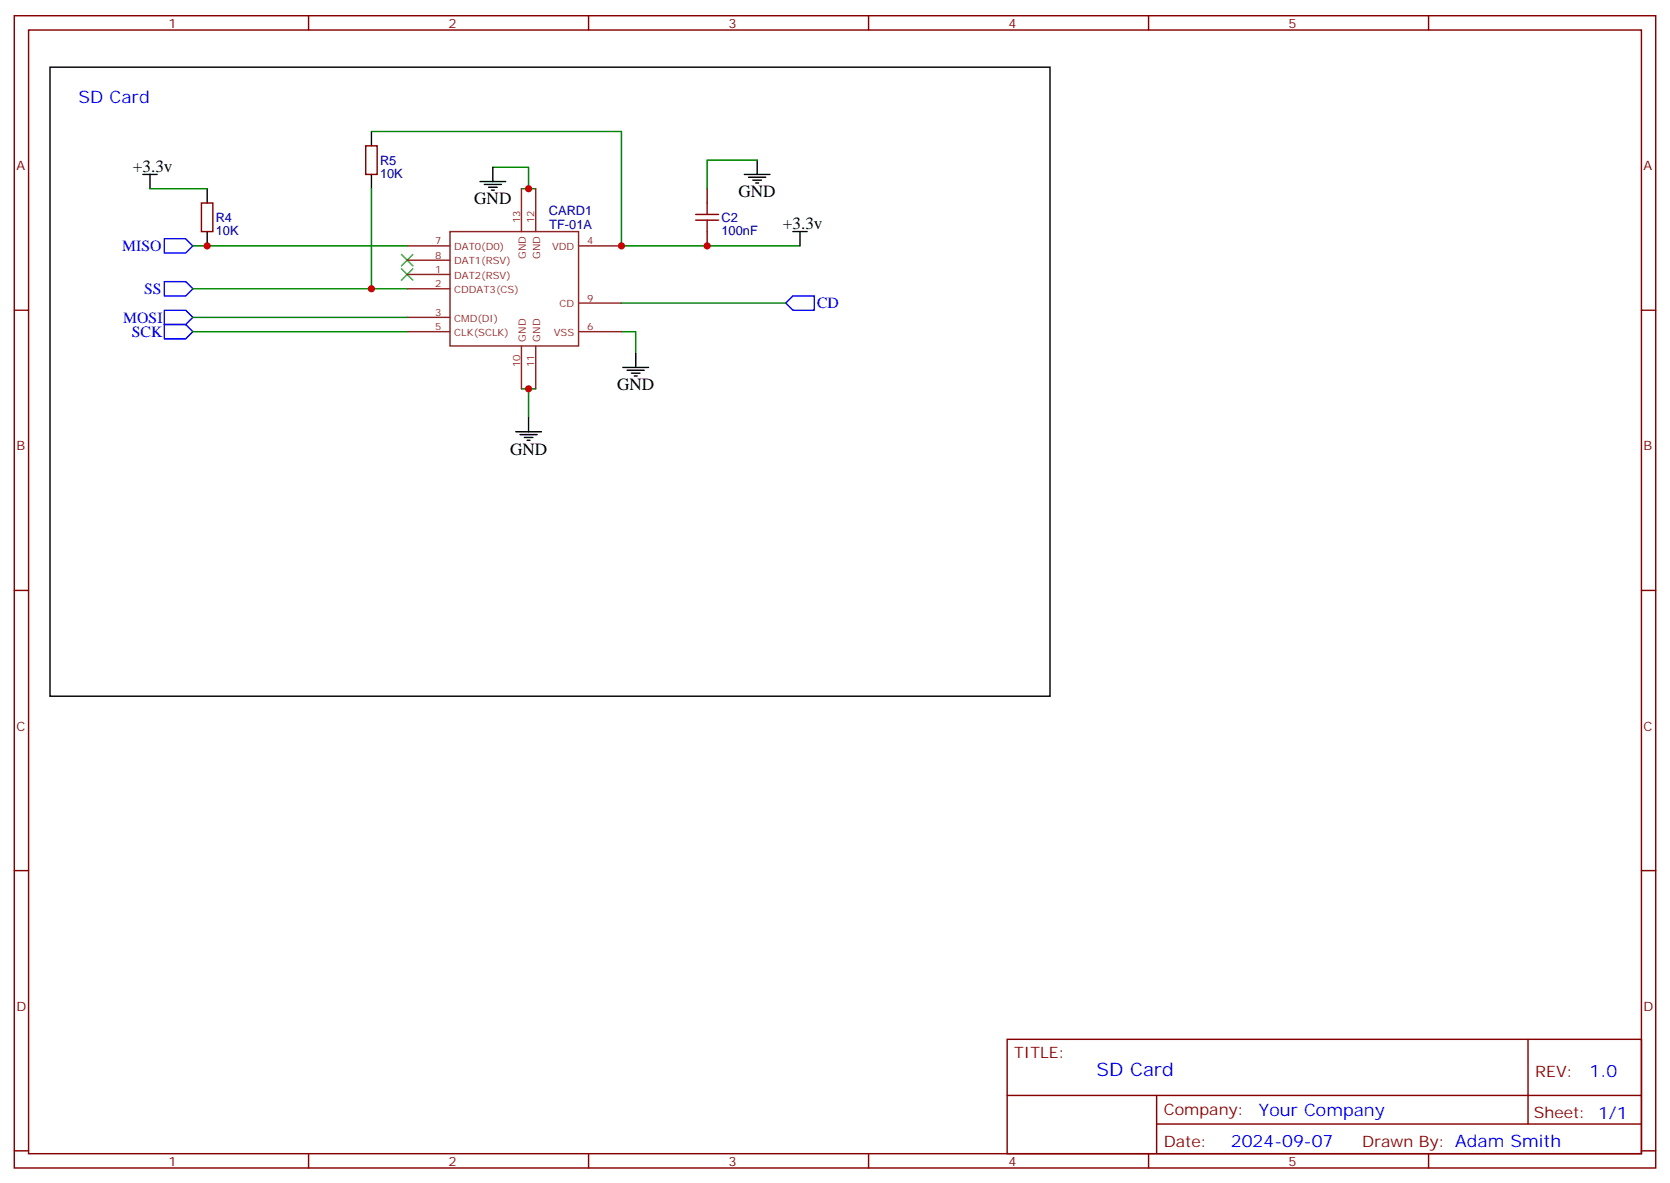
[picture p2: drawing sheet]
<svg xmlns="http://www.w3.org/2000/svg" width="412mm" height="292mm" viewBox="0 0 412 292" stroke-linecap="round" stroke-linejoin="round" font-family="sans-serif">
<g fill="none" stroke="#870000" stroke-width=".35">
<path d="M3.5 3.9h405.4v284.3h-405.4zM7.1 7.4h398.2v277.3h-398.2zM76.2 3.9v3.5M145.3 3.9v3.5M214.5 3.9v3.5M283.6 3.9v3.5M352.8 3.9v3.5M90.3 36h2.8v7h-2.8zM49.7 50.1h2.9v7.1h-2.9zM174.6 46.6v3.5M174.6 57.2v3.5M3.5 76.6h3.6"/>
<path d="M405.3 76.6h3.6M3.5 145.7h3.6M405.3 145.7h3.6M3.5 214.8h3.6M405.3 214.8h3.6M248.7 256.5h156.6v28.2h-156.6zM377.3 256.5v20.9M248.7 270.3h156.5M285.6 277.4h119.6M285.6 270.3v14.1M3.5 284h3.6M76.2 284.7v3.5"/>
<path d="M145.3 284.7v3.5M214.5 284.7v3.5M283.6 284.7v3.5M352.8 284.7v3.5M405.3 284h3.6"/>
</g>
<g fill="none" stroke="#000" stroke-width=".35">
<path d="M12.3 16.6h247v155.2h-247zM91.7 32.5v3.5M187 39.5v3.5M35.3 43h3.5M37 43v3.6M51.2 46.6v3.5M51.2 57.2v3.5M91.7 43v3.6M118.5 44.8h6.4M119.6 45.5h4.2M120.6 46.2h2.2M121.4 46.9h.7"/>
<path d="M121.7 41.3v3.5M183.8 43h6.3M184.9 43.7h4.2M185.9 44.4h2.1M186.6 45.2h.7M195.8 57.2h3.5M197.6 57.2v3.5M153.8 90.7h6.4M154.9 91.4h4.2M155.9 92.1h2.1M156.6 92.8h.7M157 87.1v3.6"/>
<path d="M127.4 106.5h6.3M128.4 107.2h4.2M129.5 107.9h2.1M130.2 108.7h.7M130.5 103v3.5"/>
</g>
<g fill="none" stroke="#008700" stroke-width=".35">
<path d="M91.7 32.5h61.8v28.2h44.1M187 39.5h-12.4v7.1M37 46.6h14.2M91.7 46.6v24.7M121.7 41.3h8.8v5.3M128.8 46.6h3.5M47.6 71.3h52.9M47.6 78.3h52.9M47.6 60.7h52.9M153.5 74.8h40.5M47.6 81.8h52.9M128.8 96h3.5"/>
<path d="M130.5 96v7M153.5 81.8h3.5v5.3"/>
</g>
<path d="M40.6 58.9h5.3l1.7 1.8-1.7 1.7h-5.3zM40.6 76.6h5.3l1.7 1.7-1.7 1.8h-5.3zM40.6 69.5h5.3l1.7 1.8-1.7 1.7h-5.3zM195.8 73h5.3v3.6h-5.3l-1.8-1.8zM40.6 80.1h5.3l1.7 1.7-1.7 1.8h-5.3z" fill="none" stroke="#00f" stroke-width=".35"/>
<path d="M99.1 66.3l2.9 2.8M99.1 62.8l2.9 2.8M102 66.3l-2.9 2.8M102 62.8l-2.9 2.8" fill="none" stroke="#3c3" stroke-width=".35"/>
<g fill="none" stroke="#8c2424" stroke-width=".35">
<path d="M111.1 57.2h31.8v28.2h-31.8zM128.8 46.6v10.6M132.3 46.6v10.6M100.5 67.7h10.6M100.5 71.3h10.6M100.5 78.3h10.6M100.5 60.7h10.6M100.5 64.2h10.6M142.9 60.7h10.6M142.9 74.8h10.6M100.5 81.8h10.6M128.8 85.4v10.6"/>
<path d="M132.3 85.4v10.6M142.9 81.8h10.6"/>
</g>
<path d="M171.8 54.3h5.6M171.8 52.9h5.6M174.6 50.1v2.8M174.6 54.3v2.9" fill="none" stroke="#a10000" stroke-width=".35"/>
<g fill="#c00">
<circle cx="130.5" cy="46.6" r=".88"/>
<circle cx="130.5" cy="96" r=".88"/>
<circle cx="174.6" cy="60.7" r=".88"/>
<circle cx="51.2" cy="60.7" r=".88"/>
<circle cx="91.7" cy="71.3" r=".88"/>
<circle cx="153.5" cy="60.7" r=".88"/>
</g>
<text font-size="4.6" fill="#00f" x="270.8" y="265.5">SD Card</text>
<g font-size="4.2" fill="#00f">
<text x="19.4" y="25.4">SD Card</text>
<text x="392.5" y="265.7">1.0</text>
<text x="310.9" y="275.3">Your Company</text>
<text x="304" y="283.1">2024-09-07</text>
</g>
<g font-size="4.2">
<text x="32.8" y="42.3">+3.3v</text>
<text x="117.1" y="50.4">GND</text>
<text x="182.4" y="48.7">GND</text>
<text x="193.3" y="56.4">+3.3v</text>
<text x="152.4" y="96.3">GND</text>
<text x="125.9" y="112.2">GND</text>
</g>
<g font-size="3.9" fill="#00f">
<text x="30.2" y="61.9">MISO</text>
<text x="35.6" y="72.6">SS</text>
<text x="201.8" y="76.1">CD</text>
<text x="30.5" y="79.6">MOSI</text>
<text x="32.5" y="83.1">SCK</text>
</g>
<g font-size="3.9" fill="#800">
<text x="250.5" y="261.1">TITLE:</text>
<text x="379.1" y="265.7">REV:</text>
<text x="287.4" y="275.3">Company:</text>
<text x="378.7" y="275.9">Sheet: 1/1</text>
<text x="287.4" y="282.9">Date:</text>
<text x="336.4" y="283">Drawn By: Adam Smith</text>
</g>
<g font-size="3.2" fill="#800">
<text x="41.6" y="6.9">1</text>
<text x="110.8" y="6.9">2</text>
<text x="179.9" y="6.9">3</text>
<text x="249.1" y="6.9">4</text>
<text x="318.2" y="6.9">5</text>
<text x="4.1" y="42">A</text>
<text x="405.9" y="42">A</text>
<text x="4.1" y="111.1">B</text>
<text x="405.9" y="111.1">B</text>
<text x="4.1" y="180.3">C</text>
<text x="405.9" y="180.3">C</text>
<text x="4.1" y="249.4">D</text>
<text x="405.9" y="249.4">D</text>
<text x="41.6" y="287.7">1</text>
<text x="110.8" y="287.7">2</text>
<text x="179.9" y="287.7">3</text>
<text x="249.1" y="287.7">4</text>
<text x="318.2" y="287.7">5</text>
</g>
<g font-size="3.2" fill="#000080">
<text x="93.8" y="40.7">R5</text>
<text x="93.8" y="43.9">10K</text>
<text x="135.5" y="53">CARD1</text>
<text x="53.3" y="58">10K</text>
<text x="53.3" y="54.8">R4</text>
<text x="135.6" y="56.6">TF-01A</text>
<text x="178.2" y="58">100nF</text>
<text x="178.2" y="54.8">C2</text>
</g>
<g font-size="2.5" fill="#8d2323">
<text x="128.4" y="55" transform="rotate(-90 128.4 55)">13</text>
<text x="131.9" y="55" transform="rotate(-90 131.9 55)">12</text>
<text x="107.4" y="60.3">7</text>
<text x="107.4" y="63.9">8</text>
<text x="112.2" y="61.7">DAT0(D0)</text>
<text x="112.2" y="65.3">DAT1(RSV)</text>
<text x="129.8" y="63.9" transform="rotate(-90 129.8 63.9)">GND</text>
<text x="133.3" y="63.9" transform="rotate(-90 133.3 63.9)">GND</text>
<text x="136.3" y="61.7">VDD</text>
<text x="145" y="60.3">4</text>
<text x="107.4" y="67.4">1</text>
<text x="107.4" y="70.9">2</text>
<text x="112.2" y="68.8">DAT2(RSV)</text>
<text x="107.4" y="78">3</text>
<text x="112.2" y="72.3">CDDAT3(CS)</text>
<text x="138.2" y="75.8">CD</text>
<text x="145" y="74.4">9</text>
<text x="107.4" y="81.5">5</text>
<text x="112.2" y="79.4">CMD(DI)</text>
<text x="112.2" y="82.9">CLK(SCLK)</text>
<text x="136.8" y="82.9">VSS</text>
<text x="145" y="81.5">6</text>
<text x="129.8" y="84.3" transform="rotate(-90 129.8 84.3)">GND</text>
<text x="133.3" y="84.3" transform="rotate(-90 133.3 84.3)">GND</text>
<text x="128.4" y="90.6" transform="rotate(-90 128.4 90.6)">10</text>
<text x="131.9" y="90.6" transform="rotate(-90 131.9 90.6)">11</text>
</g>
</svg>
